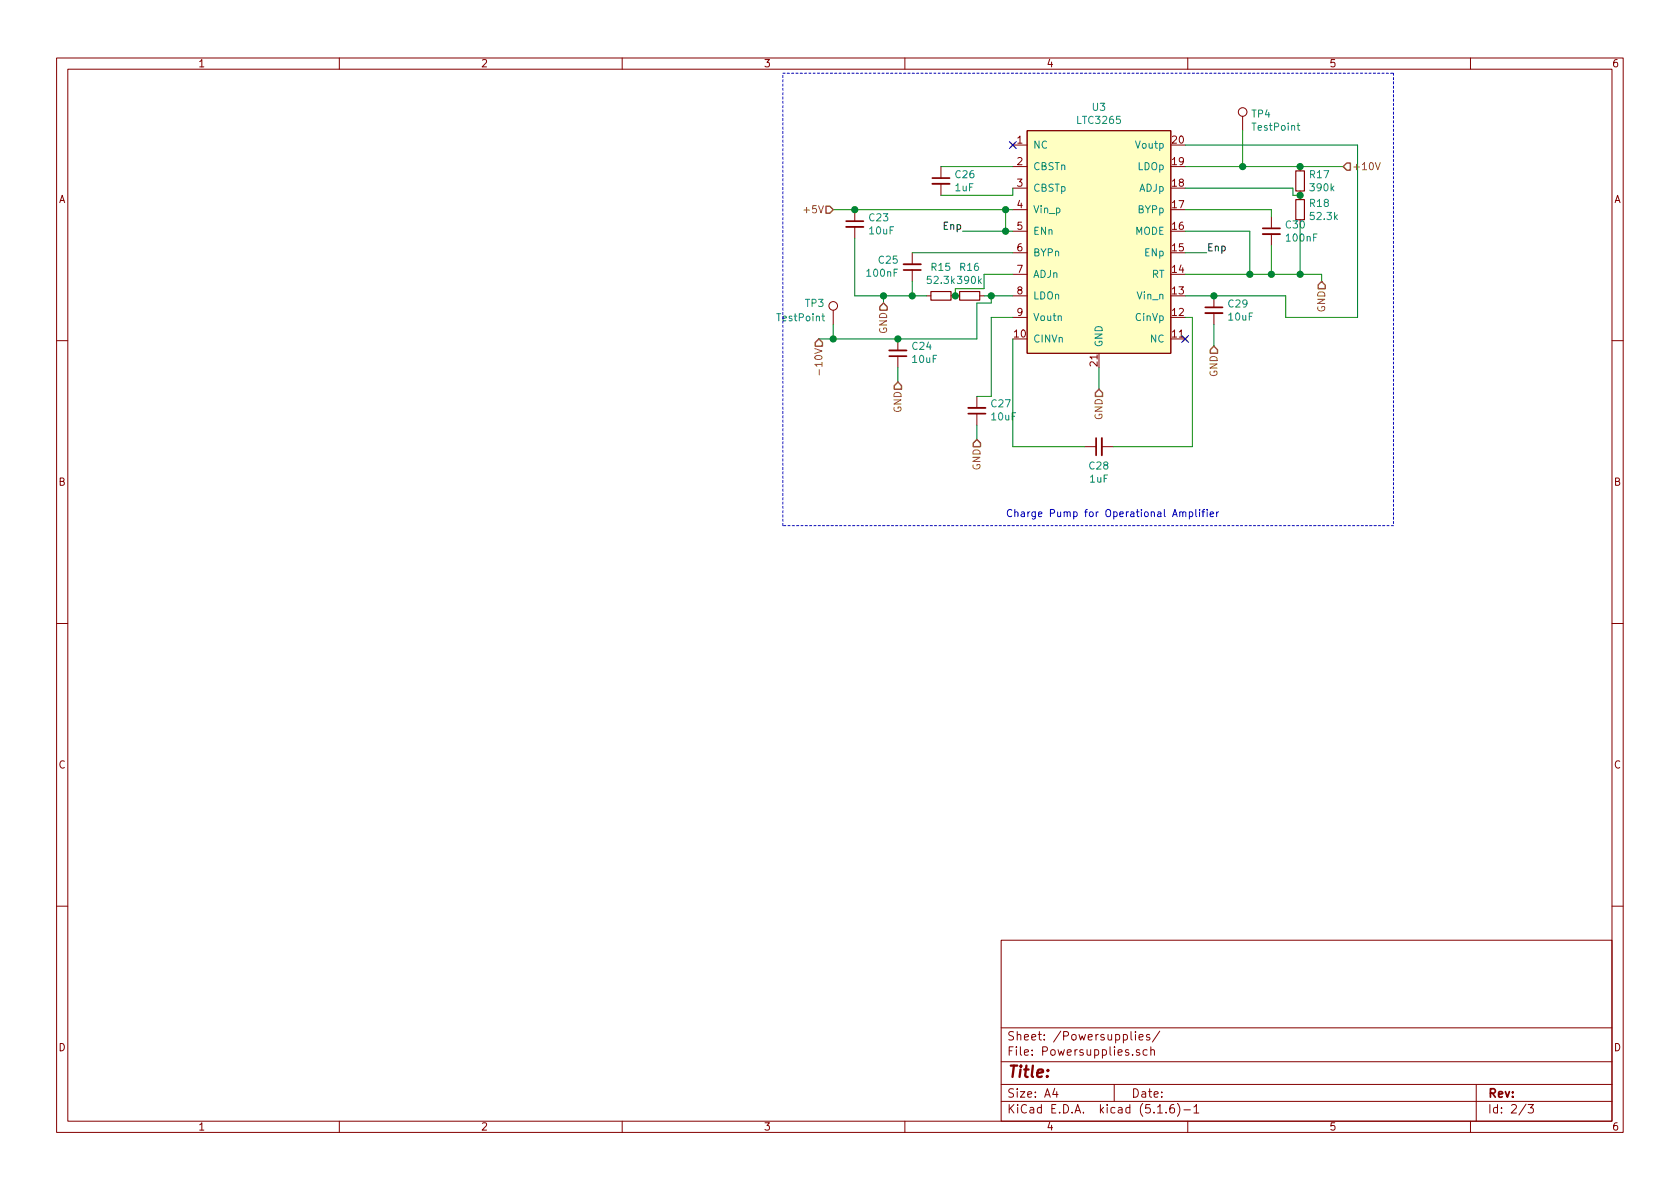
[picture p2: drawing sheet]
EESchema Schematic File Version 4
EELAYER 30 0
EELAYER END
$Descr A4 11693 8268
encoding utf-8
Sheet 2 3
Title ""
Date ""
Rev ""
Comp ""
Comment1 ""
Comment2 ""
Comment3 ""
Comment4 ""
$EndDescr
$Comp
L Device:C_Small C?
U 1 1
P 6550 1250
AR Path="/5F9761B8" Ref="C?"  Part="1" 
AR Path="/5F8B9174/5F9761B8" Ref="C26"  Part="1" 
F 0 "C26" H 6642 1296 50  0000 L CNN
F 1 "1uF" H 6642 1205 50  0000 L CNN
F 2 "Capacitor_SMD:C_1206_3216Metric_Pad1.42x1.75mm_HandSolder" H 6550 1250 50  0001 C CNN
F 3 "https://www.digikey.de/product-detail/de/samsung-electro-mechanics/CL31B105KAHNNNE/1276-1097-1-ND/3889183" H 6550 1250 50  0001 C CNN
	1    6550 1250
	1    0    0    -1  
$EndComp
Wire Wire Line
	8300 2200 8250 2200
Wire Wire Line
	7050 1150 6550 1150
Wire Wire Line
	7050 1300 7050 1350
Wire Wire Line
	7050 1350 6550 1350
Wire Wire Line
	7650 2550 7650 2700
$Comp
L Device:C_Small C?
U 1 1
P 8450 2150
AR Path="/5F9761C9" Ref="C?"  Part="1" 
AR Path="/5F8B9174/5F9761C9" Ref="C29"  Part="1" 
F 0 "C29" H 8542 2196 50  0000 L CNN
F 1 "10uF" H 8542 2105 50  0000 L CNN
F 2 "Capacitor_SMD:C_1206_3216Metric_Pad1.42x1.75mm_HandSolder" H 8450 2150 50  0001 C CNN
F 3 "https://www.digikey.de/product-detail/de/samsung-electro-mechanics/CL21A106KOQNNWE/1276-2894-1-ND/3890980" H 8450 2150 50  0001 C CNN
	1    8450 2150
	1    0    0    -1  
$EndComp
$Comp
L Device:C_Small C?
U 1 1
P 8850 1600
AR Path="/5F9761DD" Ref="C?"  Part="1" 
AR Path="/5F8B9174/5F9761DD" Ref="C30"  Part="1" 
F 0 "C30" H 8942 1646 50  0000 L CNN
F 1 "100nF" H 8942 1555 50  0000 L CNN
F 2 "Capacitor_SMD:C_1206_3216Metric_Pad1.42x1.75mm_HandSolder" H 8850 1600 50  0001 C CNN
F 3 "https://www.digikey.de/product-detail/de/samsung-electro-mechanics/CL31B104KBCNFNC/1276-2744-1-ND/3890830" H 8850 1600 50  0001 C CNN
	1    8850 1600
	1    0    0    -1  
$EndComp
Wire Wire Line
	8250 1450 8850 1450
Wire Wire Line
	8850 1450 8850 1500
Wire Wire Line
	8250 2050 8450 2050
$Comp
L Device:R_Small R?
U 1 1
P 9050 1250
AR Path="/5F9761E6" Ref="R?"  Part="1" 
AR Path="/5F8B9174/5F9761E6" Ref="R17"  Part="1" 
F 0 "R17" H 9109 1296 50  0000 L CNN
F 1 "390k" H 9109 1205 50  0000 L CNN
F 2 "Resistor_SMD:R_1206_3216Metric_Pad1.42x1.75mm_HandSolder" H 9050 1250 50  0001 C CNN
F 3 "https://www.digikey.de/product-detail/de/stackpole-electronics-inc/RMCF1206FT390K/RMCF1206FT390KCT-ND/2418725" H 9050 1250 50  0001 C CNN
	1    9050 1250
	1    0    0    -1  
$EndComp
Wire Wire Line
	9050 1350 9000 1350
Wire Wire Line
	9000 1350 9000 1300
Wire Wire Line
	9000 1300 8250 1300
Wire Wire Line
	8250 1150 8650 1150
$Comp
L Device:R_Small R?
U 1 1
P 9050 1450
AR Path="/5F9761F0" Ref="R?"  Part="1" 
AR Path="/5F8B9174/5F9761F0" Ref="R18"  Part="1" 
F 0 "R18" H 9109 1496 50  0000 L CNN
F 1 "52.3k" H 9109 1405 50  0000 L CNN
F 2 "Resistor_SMD:R_1206_3216Metric_Pad1.42x1.75mm_HandSolder" H 9050 1450 50  0001 C CNN
F 3 "https://www.digikey.de/product-detail/de/koa-speer-electronics-inc/RK73H2BTTD5232F/2019-RK73H2BTTD5232FCT-ND/10237717" H 9050 1450 50  0001 C CNN
	1    9050 1450
	1    0    0    -1  
$EndComp
Wire Wire Line
	8250 1900 8700 1900
Wire Wire Line
	8250 1600 8700 1600
Wire Wire Line
	8700 1600 8700 1900
Connection ~ 8700 1900
Wire Wire Line
	8700 1900 8850 1900
Wire Wire Line
	9050 1550 9050 1900
Connection ~ 9050 1900
Wire Wire Line
	9050 1900 9200 1900
Wire Wire Line
	8850 1700 8850 1900
Connection ~ 8850 1900
Wire Wire Line
	8850 1900 9050 1900
Wire Wire Line
	7050 1600 7000 1600
Wire Wire Line
	7000 1600 7000 1450
Wire Wire Line
	7000 1450 7050 1450
Connection ~ 7000 1600
Connection ~ 7000 1450
$Comp
L Device:R_Small R?
U 1 1
P 6550 2050
AR Path="/5F97620A" Ref="R?"  Part="1" 
AR Path="/5F8B9174/5F97620A" Ref="R15"  Part="1" 
F 0 "R15" V 6746 2050 50  0000 C CNN
F 1 "52.3k" V 6655 2050 50  0000 C CNN
F 2 "Resistor_SMD:R_1206_3216Metric_Pad1.42x1.75mm_HandSolder" H 6550 2050 50  0001 C CNN
F 3 "https://www.digikey.de/product-detail/de/koa-speer-electronics-inc/RK73H2BTTD5232F/2019-RK73H2BTTD5232FCT-ND/10237717" H 6550 2050 50  0001 C CNN
	1    6550 2050
	0    -1   -1   0   
$EndComp
$Comp
L Device:C_Small C?
U 1 1
P 6350 1850
AR Path="/5F976210" Ref="C?"  Part="1" 
AR Path="/5F8B9174/5F976210" Ref="C25"  Part="1" 
F 0 "C25" H 6441 1804 50  0000 L CNN
F 1 "100nF" H 6441 1895 50  0000 L CNN
F 2 "Capacitor_SMD:C_1206_3216Metric_Pad1.42x1.75mm_HandSolder" H 6350 1850 50  0001 C CNN
F 3 "https://www.digikey.de/product-detail/de/samsung-electro-mechanics/CL31B104KBCNFNC/1276-2744-1-ND/3890830" H 6350 1850 50  0001 C CNN
	1    6350 1850
	-1   0    0    1   
$EndComp
Wire Wire Line
	5800 1450 5950 1450
Wire Wire Line
	5950 1450 7000 1450
Connection ~ 5950 1450
$Comp
L Device:C_Small C?
U 1 1
P 5950 1550
AR Path="/5F97621F" Ref="C?"  Part="1" 
AR Path="/5F8B9174/5F97621F" Ref="C23"  Part="1" 
F 0 "C23" H 6042 1596 50  0000 L CNN
F 1 "10uF" H 6042 1505 50  0000 L CNN
F 2 "Capacitor_SMD:C_1206_3216Metric_Pad1.42x1.75mm_HandSolder" H 5950 1550 50  0001 C CNN
F 3 "https://www.digikey.de/product-detail/de/samsung-electro-mechanics/CL21A106KOQNNWE/1276-2894-1-ND/3890980" H 5950 1550 50  0001 C CNN
	1    5950 1550
	1    0    0    -1  
$EndComp
Wire Wire Line
	7050 1750 6350 1750
Wire Wire Line
	5950 2050 6150 2050
Wire Wire Line
	5950 1650 5950 2050
Wire Wire Line
	6150 2050 6150 2100
Wire Wire Line
	6150 2050 6350 2050
Wire Wire Line
	6350 2050 6350 1950
Connection ~ 6150 2050
Wire Wire Line
	6850 1900 7050 1900
$Comp
L Device:C_Small C?
U 1 1
P 6800 2850
AR Path="/5F97622D" Ref="C?"  Part="1" 
AR Path="/5F8B9174/5F97622D" Ref="C27"  Part="1" 
F 0 "C27" H 6708 2804 50  0000 R CNN
F 1 "10uF" H 6708 2895 50  0000 R CNN
F 2 "Capacitor_SMD:C_1206_3216Metric_Pad1.42x1.75mm_HandSolder" H 6800 2850 50  0001 C CNN
F 3 "https://www.digikey.de/product-detail/de/samsung-electro-mechanics/CL21A106KOQNNWE/1276-2894-1-ND/3890980" H 6800 2850 50  0001 C CNN
	1    6800 2850
	-1   0    0    1   
$EndComp
Wire Wire Line
	6350 2050 6450 2050
Connection ~ 6350 2050
Wire Wire Line
	6850 2000 6650 2000
Wire Wire Line
	6650 2000 6650 2050
Wire Wire Line
	6850 2000 6850 1900
$Comp
L Device:R_Small R?
U 1 1
P 6750 2050
AR Path="/5F97623F" Ref="R?"  Part="1" 
AR Path="/5F8B9174/5F97623F" Ref="R16"  Part="1" 
F 0 "R16" V 6946 2050 50  0000 C CNN
F 1 "390k" V 6855 2050 50  0000 C CNN
F 2 "Resistor_SMD:R_1206_3216Metric_Pad1.42x1.75mm_HandSolder" H 6750 2050 50  0001 C CNN
F 3 "https://www.digikey.de/product-detail/de/stackpole-electronics-inc/RMCF1206FT390K/RMCF1206FT390KCT-ND/2418725" H 6750 2050 50  0001 C CNN
	1    6750 2050
	0    -1   -1   0   
$EndComp
Connection ~ 9050 1350
Wire Wire Line
	8450 2050 8950 2050
Wire Wire Line
	8950 2050 8950 2200
Wire Wire Line
	8950 2200 9450 2200
Wire Wire Line
	9450 2200 9450 1000
Wire Wire Line
	8250 1000 9450 1000
Connection ~ 8450 2050
$Comp
L Device:C_Small C?
U 1 1
P 6250 2450
AR Path="/5F97624C" Ref="C?"  Part="1" 
AR Path="/5F8B9174/5F97624C" Ref="C24"  Part="1" 
F 0 "C24" H 6158 2404 50  0000 R CNN
F 1 "10uF" H 6158 2495 50  0000 R CNN
F 2 "Capacitor_SMD:C_1206_3216Metric_Pad1.42x1.75mm_HandSolder" H 6250 2450 50  0001 C CNN
F 3 "https://www.digikey.de/product-detail/de/samsung-electro-mechanics/CL21A106KOQNNWE/1276-2894-1-ND/3890980" H 6250 2450 50  0001 C CNN
	1    6250 2450
	-1   0    0    1   
$EndComp
Wire Wire Line
	5700 2350 5800 2350
Wire Wire Line
	6250 2350 6800 2350
Connection ~ 6250 2350
Connection ~ 6650 2050
$Comp
L Device:C_Small C?
U 1 1
P 7650 3100
AR Path="/5F976263" Ref="C?"  Part="1" 
AR Path="/5F8B9174/5F976263" Ref="C28"  Part="1" 
F 0 "C28" V 7513 3100 50  0000 C CNN
F 1 "1uF" V 7422 3100 50  0000 C CNN
F 2 "Capacitor_SMD:C_1206_3216Metric_Pad1.42x1.75mm_HandSolder" H 7650 3100 50  0001 C CNN
F 3 "https://www.digikey.de/product-detail/de/samsung-electro-mechanics/CL31B105KAHNNNE/1276-1097-1-ND/3889183" H 7650 3100 50  0001 C CNN
	1    7650 3100
	0    -1   -1   0   
$EndComp
Wire Wire Line
	7050 3100 7550 3100
Wire Wire Line
	7050 2350 7050 3100
Wire Wire Line
	7750 3100 8300 3100
Wire Wire Line
	8300 2200 8300 3100
Wire Wire Line
	6850 2050 6900 2050
Wire Wire Line
	6900 2050 6900 2100
Wire Wire Line
	6900 2100 6800 2100
Wire Wire Line
	6800 2100 6800 2350
Connection ~ 6900 2050
Wire Wire Line
	6900 2050 7050 2050
Wire Wire Line
	6900 2200 6900 2750
Wire Wire Line
	6900 2750 6800 2750
Wire Wire Line
	6900 2200 7050 2200
Wire Wire Line
	9050 1150 9350 1150
Connection ~ 9050 1150
$Comp
L PCB_library:LTC3265 U?
U 1 1
P 7650 1650
AR Path="/5F976284" Ref="U?"  Part="1" 
AR Path="/5F8B9174/5F976284" Ref="U3"  Part="1" 
F 0 "U3" H 7650 2565 50  0000 C CNN
F 1 "LTC3265" H 7650 2474 50  0000 C CNN
F 2 "Frequenzmessung PCB:LTC3265" H 7750 700 50  0001 C CNN
F 3 "schon vorhanden" H 7650 2450 50  0001 C CNN
	1    7650 1650
	1    0    0    -1  
$EndComp
NoConn ~ 8250 2350
NoConn ~ 7050 1000
Text HLabel 9350 1150 2    50   Input ~ 0
+10V
Text HLabel 5700 2350 3    50   Input ~ 0
-10V
Text HLabel 7650 2700 3    50   Input ~ 0
GND
Text HLabel 8450 2400 3    50   Input ~ 0
GND
Wire Wire Line
	8450 2400 8450 2250
Text HLabel 9200 1950 3    50   Input ~ 0
GND
Wire Wire Line
	9200 1900 9200 1950
Text HLabel 6150 2100 3    50   Input ~ 0
GND
Text HLabel 6250 2650 3    50   Input ~ 0
GND
Wire Wire Line
	6250 2550 6250 2650
Text HLabel 6800 3050 3    50   Input ~ 0
GND
Wire Wire Line
	6800 2950 6800 3050
Wire Notes Line
	5450 500  9700 500 
Wire Notes Line
	9700 500  9700 3650
Wire Notes Line
	9700 3650 5450 3650
Wire Notes Line
	5450 3650 5450 500 
Text Notes 7000 3600 0    50   ~ 0
Charge Pump for Operational Amplifier
Text HLabel 5800 1450 0    50   Input ~ 0
+5V
Text Label 6700 1600 2    50   ~ 0
Enp
Wire Wire Line
	6700 1600 7000 1600
Text Label 8400 1750 0    50   ~ 0
Enp
Wire Wire Line
	8250 1750 8400 1750
$Comp
L Connector:TestPoint TP?
U 1 1
P 8650 900
AR Path="/5FB7C006" Ref="TP?"  Part="1" 
AR Path="/5F8B9174/5FB7C006" Ref="TP4"  Part="1" 
F 0 "TP4" H 8708 1018 50  0000 L CNN
F 1 "TestPoint" H 8708 927 50  0000 L CNN
F 2 "Connector_PinHeader_2.54mm:PinHeader_1x01_P2.54mm_Vertical" H 8850 900 50  0001 C CNN
F 3 "schon vorhanden" H 8850 900 50  0001 C CNN
	1    8650 900 
	1    0    0    -1  
$EndComp
$Comp
L Connector:TestPoint TP?
U 1 1
P 5800 2250
AR Path="/5FB7D3E1" Ref="TP?"  Part="1" 
AR Path="/5F8B9174/5FB7D3E1" Ref="TP3"  Part="1" 
F 0 "TP3" H 5600 2400 50  0000 L CNN
F 1 "TestPoint" H 5400 2300 50  0000 L CNN
F 2 "Connector_PinHeader_2.54mm:PinHeader_1x01_P2.54mm_Vertical" H 6000 2250 50  0001 C CNN
F 3 "schon vorhanden" H 6000 2250 50  0001 C CNN
	1    5800 2250
	1    0    0    -1  
$EndComp
Wire Wire Line
	8650 900  8650 1150
Connection ~ 8650 1150
Wire Wire Line
	8650 1150 9050 1150
Wire Wire Line
	5800 2250 5800 2350
Connection ~ 5800 2350
Wire Wire Line
	5800 2350 6250 2350
$EndSCHEMATC
